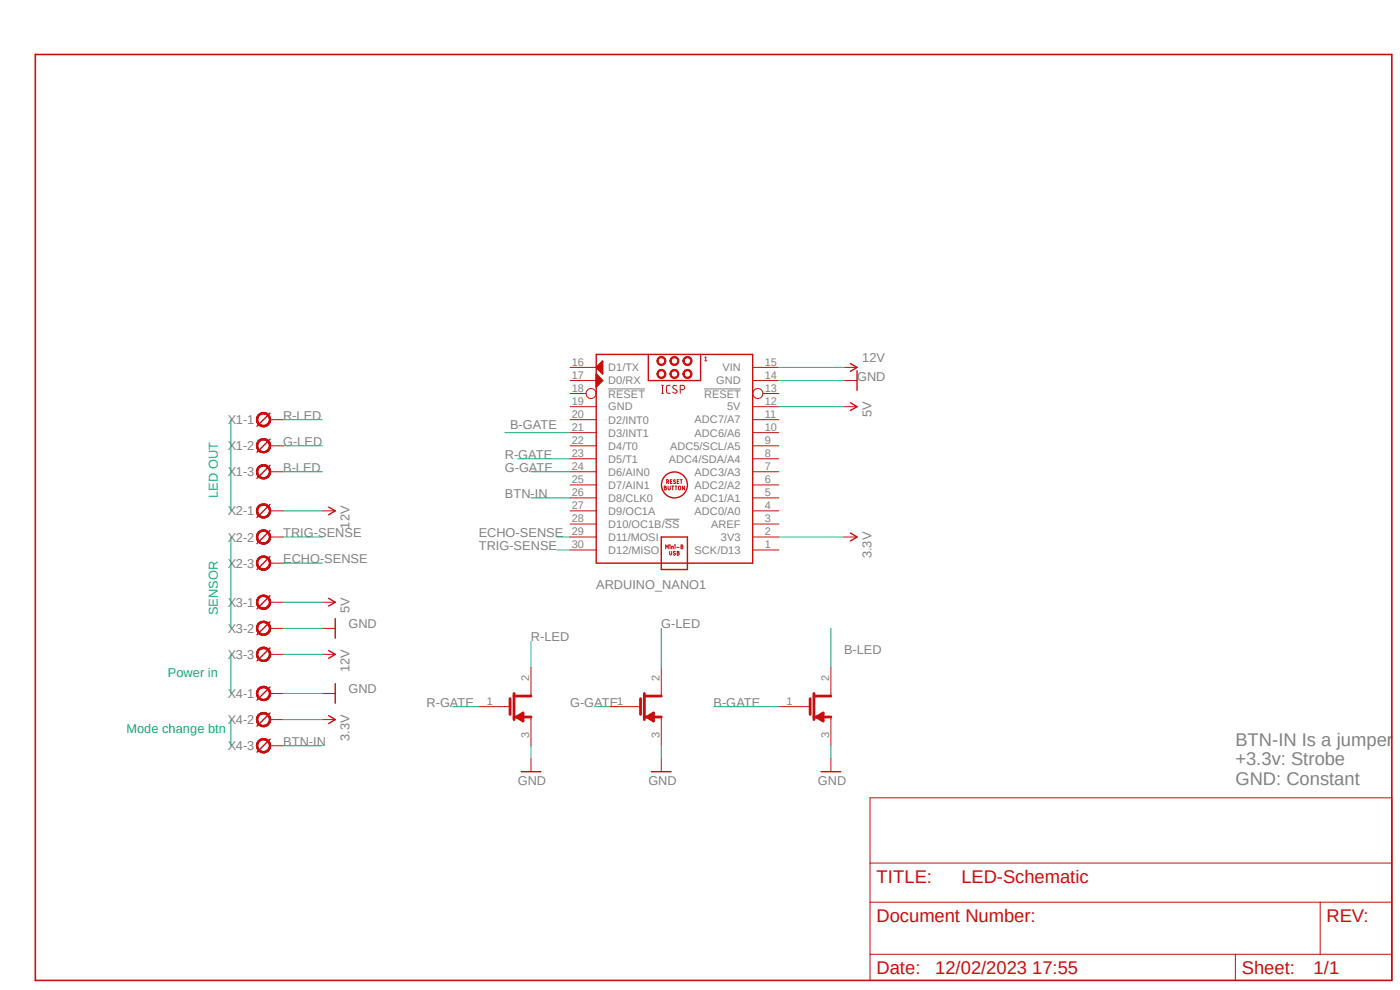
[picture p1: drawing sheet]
<?xml version="1.0" encoding="utf-8"?>
<!DOCTYPE eagle SYSTEM "eagle.dtd">
<!--
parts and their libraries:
SparkFun-Aesthetics: Licensing: Creative Commons ShareAlike 4.0 International - https://creativecommons.org/licenses/by-sa/4.0
-->
<eagle version="9.6.2">
<drawing>
<settings>
<setting alwaysvectorfont="no"/>
<setting verticaltext="up"/>
</settings>
<grid distance="0.1" unitdist="inch" unit="inch" style="lines" multiple="1" display="no" altdistance="0.01" altunitdist="inch" altunit="inch"/>
<schematic xreflabel="%F%N/%S.%C%R" xrefpart="/%S.%C%R">
<libraries>
<library name="ArduinoNanoV30">
<symbols>
<symbol name="ARDUINO_NANO">
<wire x1="-15.24" y1="-15.24" x2="-15.24" y2="25.4" width="0.254" layer="94"/>
<wire x1="-15.24" y1="25.4" x2="-5.08" y2="25.4" width="0.254" layer="94"/>
<wire x1="-5.08" y1="25.4" x2="5.08" y2="25.4" width="0.254" layer="94"/>
<wire x1="5.08" y1="25.4" x2="15.24" y2="25.4" width="0.254" layer="94"/>
<wire x1="15.24" y1="25.4" x2="15.24" y2="-15.24" width="0.254" layer="94"/>
<wire x1="15.24" y1="-15.24" x2="-15.24" y2="-15.24" width="0.254" layer="94"/>
<pin name="D1/TX" x="-20.32" y="22.86" length="middle"/>
<pin name="D0/RX" x="-20.32" y="20.32" length="middle"/>
<pin name="!RESET@1" x="-20.32" y="17.78" length="middle" direction="in" function="dot"/>
<pin name="GND@1" x="-20.32" y="15.24" length="middle" direction="pwr"/>
<pin name="D2/INT0" x="-20.32" y="12.7" length="middle"/>
<pin name="D3/INT1" x="-20.32" y="10.16" length="middle"/>
<pin name="D4/T0" x="-20.32" y="7.62" length="middle"/>
<pin name="D5/T1" x="-20.32" y="5.08" length="middle"/>
<pin name="D6/AIN0" x="-20.32" y="2.54" length="middle"/>
<pin name="D7/AIN1" x="-20.32" y="0" length="middle"/>
<pin name="D8/CLK0" x="-20.32" y="-2.54" length="middle"/>
<pin name="D9/OC1A" x="-20.32" y="-5.08" length="middle"/>
<pin name="D10/OC1B/!SS" x="-20.32" y="-7.62" length="middle"/>
<pin name="D11/MOSI" x="-20.32" y="-10.16" length="middle"/>
<pin name="D12/MISO" x="-20.32" y="-12.7" length="middle"/>
<pin name="SCK/D13" x="20.32" y="-12.7" length="middle" rot="R180"/>
<pin name="3V3" x="20.32" y="-10.16" length="middle" direction="out" rot="R180"/>
<pin name="AREF" x="20.32" y="-7.62" length="middle" direction="in" rot="R180"/>
<pin name="ADC0/A0" x="20.32" y="-5.08" length="middle" rot="R180"/>
<pin name="ADC1/A1" x="20.32" y="-2.54" length="middle" rot="R180"/>
<pin name="ADC2/A2" x="20.32" y="0" length="middle" rot="R180"/>
<pin name="ADC3/A3" x="20.32" y="2.54" length="middle" rot="R180"/>
<pin name="ADC4/SDA/A4" x="20.32" y="5.08" length="middle" rot="R180"/>
<pin name="ADC5/SCL/A5" x="20.32" y="7.62" length="middle" rot="R180"/>
<pin name="ADC6/A6" x="20.32" y="10.16" length="middle" rot="R180"/>
<pin name="ADC7/A7" x="20.32" y="12.7" length="middle" rot="R180"/>
<pin name="5V" x="20.32" y="15.24" length="middle" direction="pwr" rot="R180"/>
<pin name="!RESET@2" x="20.32" y="17.78" length="middle" direction="in" function="dot" rot="R180"/>
<pin name="GND@2" x="20.32" y="20.32" length="middle" direction="pwr" rot="R180"/>
<pin name="VIN" x="20.32" y="22.86" length="middle" direction="pwr" rot="R180"/>
<wire x1="2.54" y1="-10.16" x2="-2.54" y2="-10.16" width="0.254" layer="94"/>
<wire x1="-2.54" y1="-10.16" x2="-2.54" y2="-16.51" width="0.254" layer="94"/>
<wire x1="-2.54" y1="-16.51" x2="2.54" y2="-16.51" width="0.254" layer="94"/>
<wire x1="2.54" y1="-16.51" x2="2.54" y2="-10.16" width="0.254" layer="94"/>
<text x="0" y="-12.7" size="0.8128" layer="94" font="vector" align="center">Mini-B
USB</text>
<circle x="0" y="0" radius="2.54" width="0.254" layer="94"/>
<text x="0" y="0" size="0.8128" layer="94" font="vector" rot="R180" align="center">RESET
BUTTON</text>
<text x="-15.24" y="-20.32" size="1.778" layer="95">&gt;NAME</text>
<text x="-15.24" y="-22.86" size="1.778" layer="96">&gt;VALUE</text>
<wire x1="-5.08" y1="25.4" x2="-5.08" y2="20.32" width="0.254" layer="94"/>
<wire x1="-5.08" y1="20.32" x2="5.08" y2="20.32" width="0.254" layer="94"/>
<wire x1="5.08" y1="20.32" x2="5.08" y2="25.4" width="0.254" layer="94"/>
<text x="-2.54" y="17.78" size="1.6764" layer="94" font="vector">ICSP</text>
<circle x="-2.54" y="21.59" radius="0.762" width="0.254" layer="94"/>
<circle x="0" y="24.13" radius="0.762" width="0.254" layer="94"/>
<circle x="2.54" y="24.13" radius="0.762" width="0.254" layer="94"/>
<circle x="-2.54" y="24.13" radius="0.762" width="0.254" layer="94"/>
<circle x="2.54" y="21.59" radius="0.762" width="0.254" layer="94"/>
<circle x="0" y="21.59" radius="0.762" width="0.254" layer="94"/>
<polygon width="0.254" layer="94">
<vertex x="-15.24" y="22.86"/>
<vertex x="-13.97" y="24.13"/>
<vertex x="-13.97" y="21.59"/>
</polygon>
<polygon width="0.254" layer="94">
<vertex x="-15.24" y="21.59"/>
<vertex x="-13.97" y="20.32"/>
<vertex x="-15.24" y="19.05"/>
</polygon>
<text x="6.35" y="24.13" size="0.8128" layer="94" font="vector" align="bottom-right">1</text>
</symbol>
</symbols>
<devicesets>
<deviceset name="ARDUINO_NANO" prefix="ARDUINO_NANO" uservalue="yes">
<gates>
<gate name="G$1" symbol="ARDUINO_NANO" x="0" y="0"/>
</gates>
<devices>
<device name="" package="ARDUINO_NANO">
<connects>
<connect gate="G$1" pin="!RESET@1" pad="18"/>
<connect gate="G$1" pin="!RESET@2" pad="13"/>
<connect gate="G$1" pin="3V3" pad="2"/>
<connect gate="G$1" pin="5V" pad="12"/>
<connect gate="G$1" pin="ADC0/A0" pad="4"/>
<connect gate="G$1" pin="ADC1/A1" pad="5"/>
<connect gate="G$1" pin="ADC2/A2" pad="6"/>
<connect gate="G$1" pin="ADC3/A3" pad="7"/>
<connect gate="G$1" pin="ADC4/SDA/A4" pad="8"/>
<connect gate="G$1" pin="ADC5/SCL/A5" pad="9"/>
<connect gate="G$1" pin="ADC6/A6" pad="10"/>
<connect gate="G$1" pin="ADC7/A7" pad="11"/>
<connect gate="G$1" pin="AREF" pad="3"/>
<connect gate="G$1" pin="D0/RX" pad="17"/>
<connect gate="G$1" pin="D1/TX" pad="16"/>
<connect gate="G$1" pin="D10/OC1B/!SS" pad="28"/>
<connect gate="G$1" pin="D11/MOSI" pad="29"/>
<connect gate="G$1" pin="D12/MISO" pad="30"/>
<connect gate="G$1" pin="D2/INT0" pad="20"/>
<connect gate="G$1" pin="D3/INT1" pad="21"/>
<connect gate="G$1" pin="D4/T0" pad="22"/>
<connect gate="G$1" pin="D5/T1" pad="23"/>
<connect gate="G$1" pin="D6/AIN0" pad="24"/>
<connect gate="G$1" pin="D7/AIN1" pad="25"/>
<connect gate="G$1" pin="D8/CLK0" pad="26"/>
<connect gate="G$1" pin="D9/OC1A" pad="27"/>
<connect gate="G$1" pin="GND@1" pad="19"/>
<connect gate="G$1" pin="GND@2" pad="14"/>
<connect gate="G$1" pin="SCK/D13" pad="1"/>
<connect gate="G$1" pin="VIN" pad="15"/>
</connects>
<technologies>
<technology name=""/>
</technologies>
</device>
</devices>
</deviceset>
</devicesets>
</library>
<library name="Infineon - IRLB8721PbF">
<symbols>
<symbol name="INFINEON_IRLB8721PBF_0_0">
<wire x1="1.016" y1="-6.604" x2="1.016" y2="-3.556" width="0.508" layer="94"/>
<wire x1="1.778" y1="-7.62" x2="1.778" y2="-2.54" width="0.508" layer="94"/>
<wire x1="1.778" y1="-7.112" x2="5.08" y2="-7.112" width="0.508" layer="94"/>
<wire x1="1.778" y1="-3.048" x2="5.08" y2="-3.048" width="0.508" layer="94"/>
<wire x1="2.286" y1="-7.112" x2="3.556" y2="-6.35" width="0.508" layer="94"/>
<wire x1="2.286" y1="-7.112" x2="3.556" y2="-7.874" width="0.508" layer="94"/>
<wire x1="3.556" y1="-6.35" x2="3.556" y2="-7.874" width="0.508" layer="94"/>
<wire x1="3.302" y1="-6.858" x2="3.302" y2="-7.62" width="0.508" layer="94"/>
<wire x1="0" y1="-5.08" x2="1.016" y2="-5.08" width="0.15" layer="94"/>
<wire x1="5.08" y1="-7.62" x2="5.08" y2="-7.112" width="0.15" layer="94"/>
<wire x1="5.08" y1="-2.54" x2="5.08" y2="-3.048" width="0.15" layer="94"/>
<pin name="G" x="-5.08" y="-5.08" visible="pad" length="middle"/>
<pin name="S" x="5.08" y="-12.7" visible="pad" length="middle" rot="R90"/>
<pin name="D" x="5.08" y="2.54" visible="pad" length="middle" rot="R270"/>
</symbol>
</symbols>
<devicesets>
<deviceset name="INFINEON_IRLB8721PBF" prefix="Q">
<gates>
<gate name="G$0" symbol="INFINEON_IRLB8721PBF_0_0" x="0" y="0"/>
</gates>
<devices>
<device name="INFINEON_IRLB8721PBF_0_0" package="INFINEON_IRLB8721PBF_0">
<connects>
<connect gate="G$0" pin="D" pad="2"/>
<connect gate="G$0" pin="G" pad="1"/>
<connect gate="G$0" pin="S" pad="3"/>
</connects>
<technologies>
<technology name="">
<attribute name="CENTROID_NOT_SPECIFIED" value="No"/>
<attribute name="DATASHEET" value="https://upverter.com/datasheet/6023de1dc29e00ae136963535d37ebb95ee78d8c.pdf"/>
<attribute name="DIGIKEY_DESCRIPTION" value="TRANS MOSFET N-CH 30V 62A TO-220AB"/>
<attribute name="DIGIKEY_PART_NUMBER" value="IRLB8721PBF-ND"/>
<attribute name="IMPORTED_FROM" value="octopart"/>
<attribute name="IPC_LAND_PATTERN_NAME" value="TO-220"/>
<attribute name="LEAD_FREE" value="yes"/>
<attribute name="MF" value="Infineon"/>
<attribute name="MOUNTING_TYPE" value="through hole"/>
<attribute name="MOUSER_PART_NUMBER" value="942-IRLB8721PBF"/>
<attribute name="MPN" value="IRLB8721PbF"/>
<attribute name="NUM_PINS" value="3"/>
<attribute name="PACKAGE" value="TO220AB-3"/>
<attribute name="PREFIX" value="Q"/>
<attribute name="ROHS" value="yes"/>
<attribute name="SYMBOL_0_0" value="N-Channel Enhanced MOSFET"/>
<attribute name="TEMPERATURE_RANGE_HIGH" value="+175°C"/>
<attribute name="TEMPERATURE_RANGE_LOW" value="-55°C"/>
<attribute name="TYPE" value="transistor"/>
</technology>
</technologies>
</device>
</devices>
</deviceset>
</devicesets>
</library>
<library name="degson">
<symbols>
<symbol name="KL">
<wire x1="0" y1="1.27" x2="2.54" y2="-1.27" width="0.254" layer="94"/>
<circle x="1.27" y="0" radius="1.27" width="0.254" layer="94"/>
<circle x="1.27" y="0" radius="1.27" width="0.254" layer="94"/>
<circle x="1.27" y="0" radius="1.27" width="0.254" layer="94"/>
<text x="3.048" y="-0.889" size="1.778" layer="95">&gt;NAME</text>
<pin name="KL" x="-2.54" y="0" visible="off" length="short" direction="pas"/>
</symbol>
</symbols>
<devicesets>
<deviceset name="DG3XX-03" prefix="X">
<gates>
<gate name="-1" symbol="KL" x="0" y="0"/>
<gate name="-2" symbol="KL" x="0" y="-5.08"/>
<gate name="-3" symbol="KL" x="0" y="-10.16"/>
</gates>
<devices>
<device name="-3.5" package="DG350-3.5-03P">
<connects>
<connect gate="-1" pin="KL" pad="1"/>
<connect gate="-2" pin="KL" pad="2"/>
<connect gate="-3" pin="KL" pad="3"/>
</connects>
<technologies>
<technology name=""/>
</technologies>
</device>
<device name="-5.0" package="DG306-5.0-03P">
<connects>
<connect gate="-1" pin="KL" pad="1"/>
<connect gate="-2" pin="KL" pad="2"/>
<connect gate="-3" pin="KL" pad="3"/>
</connects>
<technologies>
<technology name=""/>
</technologies>
</device>
</devices>
</deviceset>
</devicesets>
</library>
<library name="SparkFun-Aesthetics">
<symbols>
<symbol name="DGND">
<wire x1="-1.905" y1="0" x2="1.905" y2="0" width="0.254" layer="94"/>
<text x="-2.54" y="-2.54" size="1.778" layer="96">&gt;VALUE</text>
<pin name="GND" x="0" y="2.54" visible="off" length="short" direction="sup" rot="R270"/>
</symbol>
<symbol name="5V">
<wire x1="0.762" y1="1.27" x2="0" y2="2.54" width="0.254" layer="94"/>
<wire x1="0" y1="2.54" x2="-0.762" y2="1.27" width="0.254" layer="94"/>
<text x="-1.016" y="3.556" size="1.778" layer="96">&gt;VALUE</text>
<pin name="5V" x="0" y="0" visible="off" length="short" direction="sup" rot="R90"/>
</symbol>
<symbol name="12V">
<wire x1="0.762" y1="1.27" x2="0" y2="2.54" width="0.254" layer="94"/>
<wire x1="0" y1="2.54" x2="-0.762" y2="1.27" width="0.254" layer="94"/>
<text x="-1.016" y="3.556" size="1.778" layer="96">&gt;VALUE</text>
<pin name="12V" x="0" y="0" visible="off" length="short" direction="sup" rot="R90"/>
</symbol>
</symbols>
<devicesets>
<deviceset name="GND" prefix="GND">
<gates>
<gate name="1" symbol="DGND" x="0" y="0"/>
</gates>
<devices>
<device name="">
<technologies>
<technology name=""/>
</technologies>
</device>
</devices>
</deviceset>
<deviceset name="5V" prefix="SUPPLY">
<gates>
<gate name="G$1" symbol="5V" x="0" y="0"/>
</gates>
<devices>
<device name="">
<technologies>
<technology name=""/>
</technologies>
</device>
</devices>
</deviceset>
<deviceset name="12V" prefix="SUPPLY">
<gates>
<gate name="G$1" symbol="12V" x="0" y="0"/>
</gates>
<devices>
<device name="">
<technologies>
<technology name=""/>
</technologies>
</device>
</devices>
</deviceset>
</devicesets>
</library>
<library name="frames">
<symbols>
<symbol name="DINA4_L">
<frame x1="0" y1="0" x2="264.16" y2="180.34" columns="4" rows="4" layer="94" border-left="no" border-top="no" border-right="no" border-bottom="no"/>
</symbol>
<symbol name="DOCFIELD">
<wire x1="0" y1="0" x2="71.12" y2="0" width="0.1016" layer="94"/>
<wire x1="101.6" y1="15.24" x2="87.63" y2="15.24" width="0.1016" layer="94"/>
<wire x1="0" y1="0" x2="0" y2="5.08" width="0.1016" layer="94"/>
<wire x1="0" y1="5.08" x2="71.12" y2="5.08" width="0.1016" layer="94"/>
<wire x1="0" y1="5.08" x2="0" y2="15.24" width="0.1016" layer="94"/>
<wire x1="101.6" y1="15.24" x2="101.6" y2="5.08" width="0.1016" layer="94"/>
<wire x1="71.12" y1="5.08" x2="71.12" y2="0" width="0.1016" layer="94"/>
<wire x1="71.12" y1="5.08" x2="87.63" y2="5.08" width="0.1016" layer="94"/>
<wire x1="71.12" y1="0" x2="101.6" y2="0" width="0.1016" layer="94"/>
<wire x1="87.63" y1="15.24" x2="87.63" y2="5.08" width="0.1016" layer="94"/>
<wire x1="87.63" y1="15.24" x2="0" y2="15.24" width="0.1016" layer="94"/>
<wire x1="87.63" y1="5.08" x2="101.6" y2="5.08" width="0.1016" layer="94"/>
<wire x1="101.6" y1="5.08" x2="101.6" y2="0" width="0.1016" layer="94"/>
<wire x1="0" y1="15.24" x2="0" y2="22.86" width="0.1016" layer="94"/>
<wire x1="101.6" y1="35.56" x2="0" y2="35.56" width="0.1016" layer="94"/>
<wire x1="101.6" y1="35.56" x2="101.6" y2="22.86" width="0.1016" layer="94"/>
<wire x1="0" y1="22.86" x2="101.6" y2="22.86" width="0.1016" layer="94"/>
<wire x1="0" y1="22.86" x2="0" y2="35.56" width="0.1016" layer="94"/>
<wire x1="101.6" y1="22.86" x2="101.6" y2="15.24" width="0.1016" layer="94"/>
<text x="1.27" y="1.27" size="2.54" layer="94">Date:</text>
<text x="12.7" y="1.27" size="2.54" layer="94">&gt;LAST_DATE_TIME</text>
<text x="72.39" y="1.27" size="2.54" layer="94">Sheet:</text>
<text x="86.36" y="1.27" size="2.54" layer="94">&gt;SHEET</text>
<text x="88.9" y="11.43" size="2.54" layer="94">REV:</text>
<text x="1.27" y="19.05" size="2.54" layer="94">TITLE:</text>
<text x="1.27" y="11.43" size="2.54" layer="94">Document Number:</text>
<text x="17.78" y="19.05" size="2.54" layer="94">&gt;DRAWING_NAME</text>
</symbol>
</symbols>
<devicesets>
<deviceset name="DINA4_L" prefix="FRAME" uservalue="yes">
<gates>
<gate name="G$1" symbol="DINA4_L" x="0" y="0"/>
<gate name="G$2" symbol="DOCFIELD" x="162.56" y="0" addlevel="must"/>
</gates>
<devices>
<device name="">
<technologies>
<technology name=""/>
</technologies>
</device>
</devices>
</deviceset>
</devicesets>
</library>
</libraries>
<attributes>
</attributes>
<variantdefs>
</variantdefs>
<classes>
<class number="0" name="default" width="0" drill="0">
</class>
</classes>
<parts>
<part name="ARDUINO_NANO1" library="ArduinoNanoV30" deviceset="ARDUINO_NANO" device=""/>
<part name="Q1" library="Infineon - IRLB8721PbF" deviceset="INFINEON_IRLB8721PBF" device="INFINEON_IRLB8721PBF_0_0"/>
<part name="Q2" library="Infineon - IRLB8721PbF" deviceset="INFINEON_IRLB8721PBF" device="INFINEON_IRLB8721PBF_0_0"/>
<part name="Q3" library="Infineon - IRLB8721PbF" deviceset="INFINEON_IRLB8721PBF" device="INFINEON_IRLB8721PBF_0_0"/>
<part name="X1" library="degson" deviceset="DG3XX-03" device="-3.5"/>
<part name="X2" library="degson" deviceset="DG3XX-03" device="-3.5"/>
<part name="X3" library="degson" deviceset="DG3XX-03" device="-3.5"/>
<part name="X4" library="degson" deviceset="DG3XX-03" device="-3.5"/>
<part name="GND1" library="SparkFun-Aesthetics" deviceset="GND" device=""/>
<part name="GND2" library="SparkFun-Aesthetics" deviceset="GND" device=""/>
<part name="GND3" library="SparkFun-Aesthetics" deviceset="GND" device=""/>
<part name="GND4" library="SparkFun-Aesthetics" deviceset="GND" device=""/>
<part name="SUPPLY1" library="SparkFun-Aesthetics" deviceset="5V" device=""/>
<part name="SUPPLY2" library="SparkFun-Aesthetics" deviceset="5V" device=""/>
<part name="GND5" library="SparkFun-Aesthetics" deviceset="GND" device=""/>
<part name="GND6" library="SparkFun-Aesthetics" deviceset="GND" device=""/>
<part name="GND7" library="SparkFun-Aesthetics" deviceset="GND" device=""/>
<part name="SUPPLY3" library="SparkFun-Aesthetics" deviceset="12V" device=""/>
<part name="SUPPLY4" library="SparkFun-Aesthetics" deviceset="12V" device=""/>
<part name="SUPPLY5" library="SparkFun-Aesthetics" deviceset="12V" device=""/>
<part name="FRAME1" library="frames" deviceset="DINA4_L" device=""/>
</parts>
<sheets>
<sheet>
<plain>
<text x="-15.24" y="45.72" size="1.778" layer="91" rot="R180">Power in</text>
<text x="-33.02" y="33.02" size="1.778" layer="91">Mode change btn</text>
<text x="-15.24" y="55.88" size="1.778" layer="91" rot="R90">SENSOR</text>
<text x="-15.24" y="78.74" size="1.778" layer="91" rot="R90">LED OUT</text>
</plain>
<instances>
<instance part="ARDUINO_NANO1" gate="G$1" x="73.66" y="81.28" smashed="yes">
<attribute name="NAME" x="58.42" y="60.96" size="1.778" layer="95"/>
<attribute name="VALUE" x="58.42" y="58.42" size="1.778" layer="96"/>
</instance>
<instance part="Q1" gate="G$0" x="40.64" y="43.18" smashed="yes"/>
<instance part="Q2" gate="G$0" x="66.04" y="43.18" smashed="yes"/>
<instance part="Q3" gate="G$0" x="99.06" y="43.18" smashed="yes"/>
<instance part="X1" gate="-1" x="-5.08" y="93.98" smashed="yes" rot="MR0">
<attribute name="NAME" x="-8.128" y="93.091" size="1.778" layer="95" rot="MR0"/>
</instance>
<instance part="X1" gate="-2" x="-5.08" y="88.9" smashed="yes" rot="MR0">
<attribute name="NAME" x="-8.128" y="88.011" size="1.778" layer="95" rot="MR0"/>
</instance>
<instance part="X1" gate="-3" x="-5.08" y="83.82" smashed="yes" rot="MR0">
<attribute name="NAME" x="-8.128" y="82.931" size="1.778" layer="95" rot="MR0"/>
</instance>
<instance part="X2" gate="-1" x="-5.08" y="76.2" smashed="yes" rot="MR0">
<attribute name="NAME" x="-8.128" y="75.311" size="1.778" layer="95" rot="MR0"/>
</instance>
<instance part="X2" gate="-2" x="-5.08" y="71.12" smashed="yes" rot="MR0">
<attribute name="NAME" x="-8.128" y="70.231" size="1.778" layer="95" rot="MR0"/>
</instance>
<instance part="X2" gate="-3" x="-5.08" y="66.04" smashed="yes" rot="MR0">
<attribute name="NAME" x="-8.128" y="65.151" size="1.778" layer="95" rot="MR0"/>
</instance>
<instance part="X3" gate="-1" x="-5.08" y="58.42" smashed="yes" rot="MR0">
<attribute name="NAME" x="-8.128" y="57.531" size="1.778" layer="95" rot="MR0"/>
</instance>
<instance part="X3" gate="-2" x="-5.08" y="53.34" smashed="yes" rot="MR0">
<attribute name="NAME" x="-8.128" y="52.451" size="1.778" layer="95" rot="MR0"/>
</instance>
<instance part="X3" gate="-3" x="-5.08" y="48.26" smashed="yes" rot="MR0">
<attribute name="NAME" x="-8.128" y="47.371" size="1.778" layer="95" rot="MR0"/>
</instance>
<instance part="X4" gate="-1" x="-5.08" y="40.64" smashed="yes" rot="MR0">
<attribute name="NAME" x="-8.128" y="39.751" size="1.778" layer="95" rot="MR0"/>
</instance>
<instance part="X4" gate="-2" x="-5.08" y="35.56" smashed="yes" rot="MR0">
<attribute name="NAME" x="-8.128" y="34.671" size="1.778" layer="95" rot="MR0"/>
</instance>
<instance part="X4" gate="-3" x="-5.08" y="30.48" smashed="yes" rot="MR0">
<attribute name="NAME" x="-8.128" y="29.591" size="1.778" layer="95" rot="MR0"/>
</instance>
<instance part="GND1" gate="1" x="7.62" y="35.56" smashed="yes" rot="R90">
<attribute name="VALUE" x="10.16" y="35.56" size="1.778" layer="96"/>
</instance>
<instance part="GND2" gate="1" x="7.62" y="40.64" smashed="yes" rot="R90">
<attribute name="VALUE" x="10.16" y="40.64" size="1.778" layer="96"/>
</instance>
<instance part="GND3" gate="1" x="7.62" y="53.34" smashed="yes" rot="R90">
<attribute name="VALUE" x="10.16" y="53.34" size="1.778" layer="96"/>
</instance>
<instance part="GND4" gate="1" x="109.22" y="101.6" smashed="yes" rot="R90">
<attribute name="VALUE" x="109.22" y="101.6" size="1.778" layer="96"/>
</instance>
<instance part="SUPPLY1" gate="G$1" x="5.08" y="58.42" smashed="yes" rot="R270">
<attribute name="VALUE" x="8.636" y="59.436" size="1.778" layer="96" rot="R270"/>
</instance>
<instance part="SUPPLY2" gate="G$1" x="106.68" y="96.52" smashed="yes" rot="R270">
<attribute name="VALUE" x="110.236" y="97.536" size="1.778" layer="96" rot="R270"/>
</instance>
<instance part="GND5" gate="1" x="45.72" y="25.4" smashed="yes">
<attribute name="VALUE" x="43.18" y="22.86" size="1.778" layer="96"/>
</instance>
<instance part="GND6" gate="1" x="71.12" y="25.4" smashed="yes">
<attribute name="VALUE" x="68.58" y="22.86" size="1.778" layer="96"/>
</instance>
<instance part="GND7" gate="1" x="104.14" y="25.4" smashed="yes">
<attribute name="VALUE" x="101.6" y="22.86" size="1.778" layer="96"/>
</instance>
<instance part="SUPPLY3" gate="G$1" x="106.68" y="104.14" smashed="yes" rot="R270">
<attribute name="VALUE" x="110.236" y="105.156" size="1.778" layer="96"/>
</instance>
<instance part="SUPPLY4" gate="G$1" x="5.08" y="48.26" smashed="yes" rot="R270">
<attribute name="VALUE" x="8.636" y="49.276" size="1.778" layer="96" rot="R270"/>
</instance>
<instance part="SUPPLY5" gate="G$1" x="5.08" y="76.2" smashed="yes" rot="R270">
<attribute name="VALUE" x="8.636" y="77.216" size="1.778" layer="96" rot="R270"/>
</instance>
<instance part="FRAME1" gate="G$1" x="-50.8" y="-15.24" smashed="yes"/>
<instance part="FRAME1" gate="G$2" x="111.76" y="-15.24" smashed="yes">
<attribute name="LAST_DATE_TIME" x="124.46" y="-13.97" size="2.54" layer="94"/>
<attribute name="SHEET" x="198.12" y="-13.97" size="2.54" layer="94"/>
<attribute name="DRAWING_NAME" x="129.54" y="3.81" size="2.54" layer="94"/>
</instance>
</instances>
<busses>
</busses>
<nets>
<net name="R-LED" class="0">
<segment>
<pinref part="Q1" gate="G$0" pin="D"/>
<label x="45.72" y="50.8" size="1.778" layer="95"/>
<wire x1="45.72" y1="45.72" x2="45.72" y2="50.8" width="0.1524" layer="91"/>
</segment>
<segment>
<pinref part="X1" gate="-1" pin="KL"/>
<wire x1="-2.54" y1="93.98" x2="5.08" y2="93.98" width="0.1524" layer="91"/>
<label x="-2.54" y="93.98" size="1.778" layer="95"/>
</segment>
</net>
<net name="GND" class="0">
<segment>
<pinref part="ARDUINO_NANO1" gate="G$1" pin="GND@2"/>
<pinref part="GND4" gate="1" pin="GND"/>
<wire x1="106.68" y1="101.6" x2="93.98" y2="101.6" width="0.1524" layer="91"/>
</segment>
<segment>
<pinref part="Q1" gate="G$0" pin="S"/>
<wire x1="45.72" y1="30.48" x2="45.72" y2="27.94" width="0.1524" layer="91"/>
<pinref part="GND5" gate="1" pin="GND"/>
</segment>
<segment>
<pinref part="Q2" gate="G$0" pin="S"/>
<wire x1="71.12" y1="30.48" x2="71.12" y2="27.94" width="0.1524" layer="91"/>
<pinref part="GND6" gate="1" pin="GND"/>
</segment>
<segment>
<pinref part="Q3" gate="G$0" pin="S"/>
<wire x1="104.14" y1="30.48" x2="104.14" y2="27.94" width="0.1524" layer="91"/>
<pinref part="GND7" gate="1" pin="GND"/>
</segment>
<segment>
<pinref part="X4" gate="-1" pin="KL"/>
<wire x1="-2.54" y1="40.64" x2="5.08" y2="40.64" width="0.1524" layer="91"/>
<pinref part="GND2" gate="1" pin="GND"/>
</segment>
<segment>
<pinref part="X4" gate="-2" pin="KL"/>
<wire x1="-2.54" y1="35.56" x2="5.08" y2="35.56" width="0.1524" layer="91"/>
<pinref part="GND1" gate="1" pin="GND"/>
</segment>
<segment>
<pinref part="X3" gate="-2" pin="KL"/>
<wire x1="-2.54" y1="53.34" x2="5.08" y2="53.34" width="0.1524" layer="91"/>
<pinref part="GND3" gate="1" pin="GND"/>
</segment>
</net>
<net name="R-GATE" class="0">
<segment>
<label x="25.4" y="38.1" size="1.778" layer="95"/>
<pinref part="Q1" gate="G$0" pin="G"/>
<wire x1="35.56" y1="38.1" x2="30.48" y2="38.1" width="0.1524" layer="91"/>
</segment>
<segment>
<pinref part="ARDUINO_NANO1" gate="G$1" pin="D5/T1"/>
<wire x1="53.34" y1="86.36" x2="43.18" y2="86.36" width="0.1524" layer="91"/>
<label x="40.64" y="86.36" size="1.778" layer="95"/>
</segment>
</net>
<net name="G-GATE" class="0">
<segment>
<pinref part="ARDUINO_NANO1" gate="G$1" pin="D6/AIN0"/>
<wire x1="53.34" y1="83.82" x2="45.72" y2="83.82" width="0.1524" layer="91"/>
<label x="40.64" y="83.82" size="1.778" layer="95"/>
</segment>
<segment>
<pinref part="Q2" gate="G$0" pin="G"/>
<wire x1="60.96" y1="38.1" x2="58.42" y2="38.1" width="0.1524" layer="91"/>
<label x="53.34" y="38.1" size="1.778" layer="95"/>
</segment>
</net>
<net name="B-GATE" class="0">
<segment>
<wire x1="93.98" y1="38.1" x2="81.28" y2="38.1" width="0.1524" layer="91"/>
<label x="81.28" y="38.1" size="1.778" layer="95"/>
<pinref part="Q3" gate="G$0" pin="G"/>
</segment>
<segment>
<pinref part="ARDUINO_NANO1" gate="G$1" pin="D3/INT1"/>
<wire x1="53.34" y1="91.44" x2="40.64" y2="91.44" width="0.1524" layer="91"/>
<label x="50.8" y="93.98" size="1.778" layer="95" rot="R180"/>
</segment>
</net>
<net name="G-LED" class="0">
<segment>
<pinref part="Q2" gate="G$0" pin="D"/>
<label x="71.12" y="53.34" size="1.778" layer="95"/>
<wire x1="71.12" y1="45.72" x2="71.12" y2="53.34" width="0.1524" layer="91"/>
</segment>
<segment>
<pinref part="X1" gate="-2" pin="KL"/>
<wire x1="-2.54" y1="88.9" x2="5.08" y2="88.9" width="0.1524" layer="91"/>
<label x="-2.54" y="88.9" size="1.778" layer="95"/>
</segment>
</net>
<net name="B-LED" class="0">
<segment>
<pinref part="Q3" gate="G$0" pin="D"/>
<wire x1="104.14" y1="45.72" x2="104.14" y2="53.34" width="0.1524" layer="91"/>
<label x="106.68" y="48.26" size="1.778" layer="95"/>
</segment>
<segment>
<pinref part="X1" gate="-3" pin="KL"/>
<wire x1="-2.54" y1="83.82" x2="5.08" y2="83.82" width="0.1524" layer="91"/>
<label x="-2.54" y="83.82" size="1.778" layer="95"/>
</segment>
</net>
<net name="TRIG-SENSE" class="0">
<segment>
<pinref part="ARDUINO_NANO1" gate="G$1" pin="D12/MISO"/>
<wire x1="53.34" y1="68.58" x2="50.8" y2="68.58" width="0.1524" layer="91"/>
<label x="35.56" y="68.58" size="1.778" layer="95"/>
</segment>
<segment>
<pinref part="X2" gate="-2" pin="KL"/>
<wire x1="-2.54" y1="71.12" x2="5.08" y2="71.12" width="0.1524" layer="91"/>
<label x="-2.54" y="71.12" size="1.778" layer="95"/>
</segment>
</net>
<net name="ECHO-SENSE" class="0">
<segment>
<pinref part="ARDUINO_NANO1" gate="G$1" pin="D11/MOSI"/>
<wire x1="53.34" y1="71.12" x2="50.8" y2="71.12" width="0.1524" layer="91"/>
<label x="35.56" y="71.12" size="1.778" layer="95"/>
</segment>
<segment>
<pinref part="X2" gate="-3" pin="KL"/>
<wire x1="-2.54" y1="66.04" x2="5.08" y2="66.04" width="0.1524" layer="91"/>
<label x="-2.54" y="66.04" size="1.778" layer="95"/>
</segment>
</net>
<net name="BTN-IN" class="0">
<segment>
<pinref part="X4" gate="-3" pin="KL"/>
<wire x1="-2.54" y1="30.48" x2="5.08" y2="30.48" width="0.1524" layer="91"/>
<label x="-2.54" y="30.48" size="1.778" layer="95"/>
</segment>
<segment>
<pinref part="ARDUINO_NANO1" gate="G$1" pin="D8/CLK0"/>
<wire x1="53.34" y1="78.74" x2="45.72" y2="78.74" width="0.1524" layer="91"/>
<label x="40.64" y="78.74" size="1.778" layer="95"/>
</segment>
</net>
<net name="N$1" class="0">
<segment>
<wire x1="-12.7" y1="76.2" x2="-12.7" y2="93.98" width="0.1524" layer="91"/>
</segment>
</net>
<net name="N$2" class="0">
<segment>
<wire x1="-12.7" y1="53.34" x2="-12.7" y2="71.12" width="0.1524" layer="91"/>
</segment>
</net>
<net name="N$3" class="0">
<segment>
<wire x1="-12.7" y1="48.26" x2="-12.7" y2="40.64" width="0.1524" layer="91"/>
</segment>
</net>
<net name="N$4" class="0">
<segment>
<wire x1="-12.7" y1="35.56" x2="-12.7" y2="30.48" width="0.1524" layer="91"/>
</segment>
</net>
<net name="5V" class="0">
<segment>
<pinref part="X3" gate="-1" pin="KL"/>
<wire x1="-2.54" y1="58.42" x2="5.08" y2="58.42" width="0.1524" layer="91"/>
<pinref part="SUPPLY1" gate="G$1" pin="5V"/>
</segment>
<segment>
<pinref part="ARDUINO_NANO1" gate="G$1" pin="5V"/>
<pinref part="SUPPLY2" gate="G$1" pin="5V"/>
<wire x1="93.98" y1="96.52" x2="106.68" y2="96.52" width="0.1524" layer="91"/>
</segment>
</net>
<net name="12V" class="0">
<segment>
<pinref part="SUPPLY3" gate="G$1" pin="12V"/>
<pinref part="ARDUINO_NANO1" gate="G$1" pin="VIN"/>
<wire x1="93.98" y1="104.14" x2="106.68" y2="104.14" width="0.1524" layer="91"/>
</segment>
<segment>
<pinref part="X3" gate="-3" pin="KL"/>
<wire x1="-2.54" y1="48.26" x2="5.08" y2="48.26" width="0.1524" layer="91"/>
<pinref part="SUPPLY4" gate="G$1" pin="12V"/>
</segment>
<segment>
<pinref part="X2" gate="-1" pin="KL"/>
<wire x1="-2.54" y1="76.2" x2="5.08" y2="76.2" width="0.1524" layer="91"/>
<pinref part="SUPPLY5" gate="G$1" pin="12V"/>
</segment>
</net>
</nets>
</sheet>
</sheets>
</schematic>
</drawing>
<compatibility>
<note version="6.3" minversion="6.2.2" severity="warning">
Since Version 6.2.2 text objects can contain more than one line,
which will not be processed correctly with this version.
</note>
<note version="8.2" severity="warning">
Since Version 8.2, EAGLE supports online libraries. The ids
of those online libraries will not be understood (or retained)
with this version.
</note>
<note version="8.3" severity="warning">
Since Version 8.3, EAGLE supports URNs for individual library
assets (packages, symbols, and devices). The URNs of those assets
will not be understood (or retained) with this version.
</note>
</compatibility>
</eagle>
